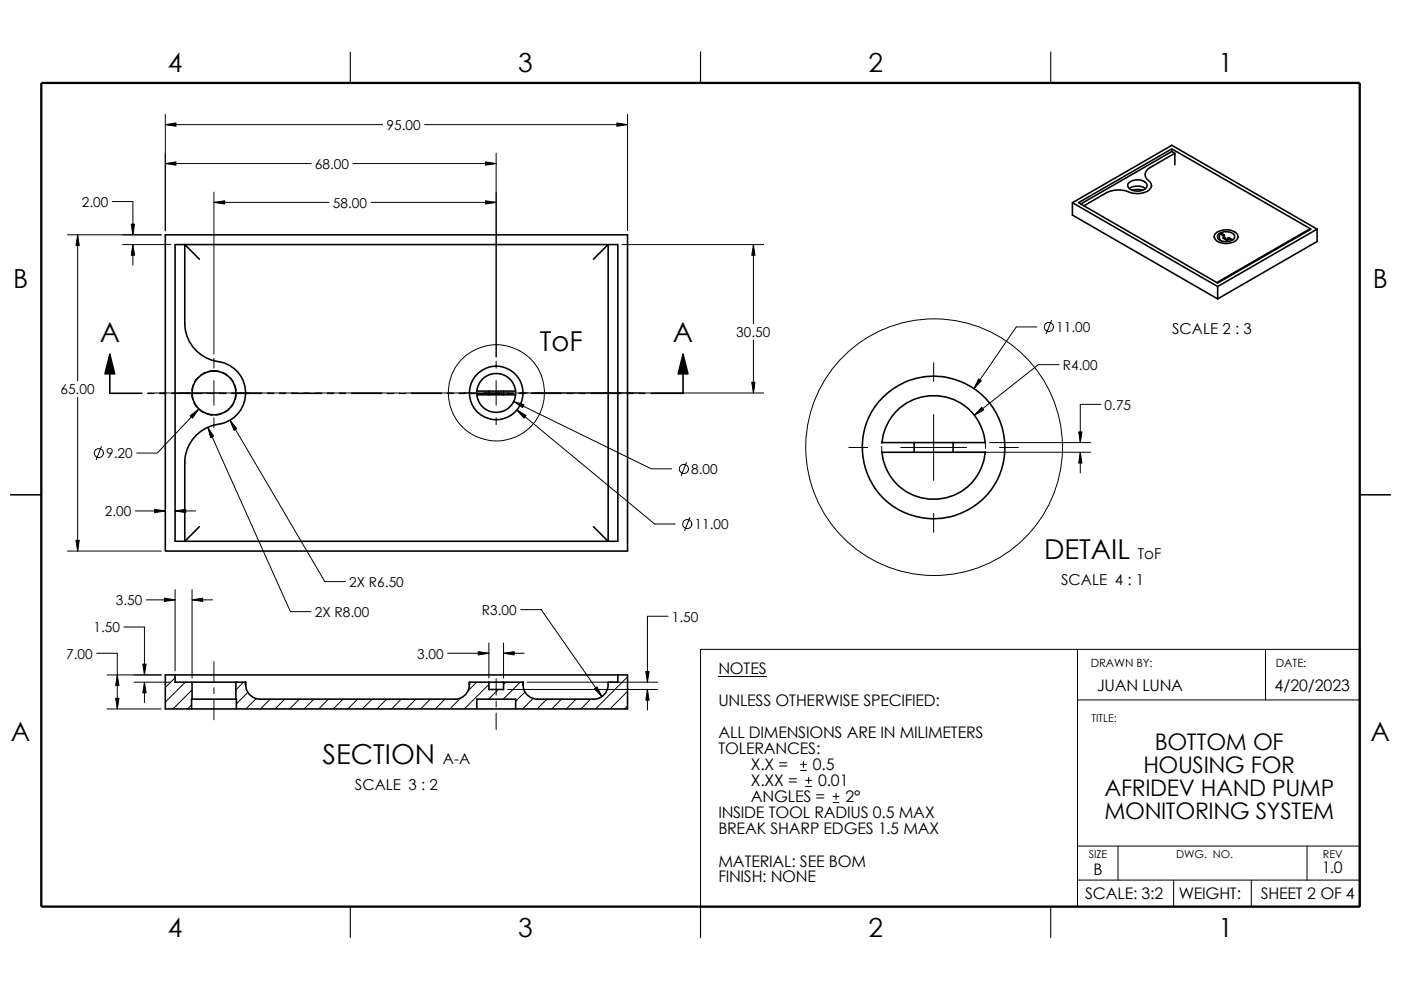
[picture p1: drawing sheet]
<svg xmlns="http://www.w3.org/2000/svg" width="297mm" height="210mm" viewBox="0 0 297 210" stroke-linecap="round" stroke-linejoin="round" font-family="sans-serif">
<g fill="none" stroke="#000" stroke-width=".21">
<path d="M35 24.2v24.7M35 26.4h46.1M35 34.7h31M74.8 34.7h30.4M90 26.4h43.1M105.2 32.5v43.2M133.1 24.2v24.7M14.3 49.8h19.9M16.5 49.8v31M23.8 42.8h4.4v7M26 51.9h10.2M28.2 51.9v4.3"/>
<path d="M45.4 42.9h24.4M45.4 40.7v34.4M78.7 42.9h26.5M131.9 51.9h30M159.7 51.9v16.8M43.5 79l-1.1 .6M45.4 76v2.1M46.6 78.8a4.7 4.7 0 0 0-2.5 0M47.2 79l1.1 .6M105.2 76.6v1.5M159.7 72.1v11.3M197.9 76.9v4"/>
<path d="M219.8 69.3h-4.3l-9 13.1M222.9 68l-1.1 2.7M224.5 77.3h-4.3l-13.6 10.8M16.5 84.2v32.7M21.5 94.7l-1.1 2.8M32.7 83.4h30.4M40.6 83.5l.2 1.2M40.9 81.6l-.3 1.2M41.1 85.3l.6 1.1M41.9 80l-.7 1M42.1 86.8l-8.8 9.3h-4.3M42.2 86.8l1 .8"/>
<path d="M43.8 87.8l1.2 .3M44.1 90.6l17.5 39.1h4.3M45.4 80.7v5.3M45.4 88.6v2.1M46.9 87.8l-1.2 .3M48.5 86.8l-1 .8M48.8 80l.7 1M48.8 89.1l20.1 34.3h4.3M49.7 85.3l-.7 1.1M49.8 81.6l.3 1.2M50.1 83.5l-.2 1.2M64.4 83.4h1.2"/>
<path d="M66.9 83.4h15.2M83.4 83.4h1.3M86 83.4h15.2M101.1 83v.7M102.5 83.4h59.4M105.2 80.7v5.3M105.2 88.6v1.5M108.9 85.2l29.2 14.2h4.3M109.3 83v.7M109.6 87l29.2 24.1h4.4M145.5 98.1l-1.1 2.8M180 94.9h4"/>
<path d="M186.9 94.7l.1 1.2M187 93.9v.1M191 94.9h13.9M197.9 87.9v14M202.9 95.9h28.3M208.9 93.9l.1 1.2M208.9 95.8v.1M209.8 93.9h21.4M211.9 94.9h4M229 95.9v4.4M233.4 85.8h-4.4v8.1M14.3 116.9h19.9"/>
<path d="M28.7 108.4h6.3M37.1 108.4h4.4M146.3 109.8l-1.1 2.7M197.9 108.9v4M20.5 138.6h4.4v11.8M26.3 133h4.3v10.2M31 127.2h6.1M37.1 125.1v17.2M40.7 127.2h4.4M40.7 125.1v18.7M94.9 138.6h8.7M103.6 136.4v7.4"/>
<path d="M106.8 136.4v7.4M106.8 138.6h4.3M110.4 129.3h4.3l12.9 18.4M141.6 130.7h-4.3v14M228.4 137.7v54.6M268.3 137.7v10.8M288.3 137.7h-139.8v54.6h139.8M22.7 150.4h11.5M22.7 143.2h11.5M28.4 144.7h7.8M30.6 144.7v4.4M37.1 143.8l-2.1 2"/>
<path d="M39.3 144.7l-4.3 4.2M40.6 149.5l-.8 .9M40.7 146.3l-4 4.1M45.4 140.3v4.3M45.4 145.9v1.2M45.4 148.4v4.3M51.6 144.7l-1.6 1.6M52.6 146.8l-2.5 2.5M54.4 148.1l-2.3 2.3M57.3 148.3l-2.1 2.1M60.4 148.3l-2.1 2.1M63.5 148.3l-2.1 2.1"/>
<path d="M66.5 148.3l-2 2.1M69.6 148.3l-2 2.1M72.7 148.3l-2 2.1M75.8 148.3l-2.1 2.1M78.9 148.3l-2.1 2.1M82 148.3l-2.1 2.1M85.1 148.3l-2.1 2.1M88.2 148.3l-2.1 2.1M91.2 148.3l-2 2.1M94.3 148.3l-2 2.1M97.7 148l-2.3 2.4M101 144.7l-1.8 1.9"/>
<path d="M103.6 145.2l-5.2 5.2M105.2 143.9v3.5M105.2 148.7v1.3M105.2 151.2v3.5M105.7 146.2l-2.1 2.1M107.2 144.7l-.4 .5M107.6 146.2h31.8M110.3 144.7l-3.6 3.6M111.3 146.7l-2 2.1M111.8 144.7h27.6M113 148.1l-2.2 2.3M115.9 148.3l-2 2.1"/>
<path d="M119 148.3l-2 2.1M122.1 148.3l-2 2.1M125.2 148.3l-2 2.1M133.1 143.6l-6.8 6.8M133.1 146.6l-3.8 3.8M133.1 149.7l-.7 .7M137.3 146.2v4.4M152.3 143.4h10.2M228.4 148.5h59.9M169.7 163.4h1.3M169.7 162.1h1.3M170.3 161.5v1.3"/>
<path d="M170.8 166.8h1.3M170.8 165.5h1.3M171.4 164.9v1.3M176.6 170.2h1.3M176.6 168.9h1.3M177.3 168.3v1.3M228.4 179.5h59.9M237 179.5v7.2M277.1 179.5v7.2M228.4 186.7h59.9M248.8 186.7v5.6M265.3 186.7v5.6"/>
<circle cx="222.4" cy="69.4" r=".97"/>
<circle cx="21" cy="96.1" r=".97"/>
<circle cx="105.3" cy="83.3" r="10.2"/>
<circle cx="145" cy="99.5" r=".97"/>
<circle cx="198.1" cy="94.8" r="27.2"/>
<circle cx="145.7" cy="111.2" r=".97"/>
</g>
<path d="M74.3 11v6.6M148.5 11v6.6M222.8 11v6.6M8.8 104.9h-6.6M294.8 104.9h-6.5M74.3 192.3v6.5M148.5 192.3v6.5M222.8 192.3v6.5" fill="none" stroke="#000" stroke-width=".23"/>
<g fill="none" stroke="#000" stroke-width=".34">
<path d="M239.3 38.8a2.52 2.52 0 0 1 3.9 .4 1.76 1.76 0 0 1-2.1 1.3l-1.1-.2a1.33 1.33 0 0 1-.9-1.1zM244.1 39.3v.2M248.5 32.1l-19.4 11.2M248.5 31.6v.5l.6 .4M249.1 32.5l-5.2 3a1.57 1.57 0 0 0-1.1 1.4 1.57 1.57 0 0 0 .9 1.6 1.31 1.31 0 0 1-.7 2.2 5.6 5.6 0 0 1-4.5-.3l-1.3-.1-1.8 .3-5.6 3M249.1 32.5v2.4M35 49.8h98.1v67.1h-98.1zM37.1 51.9h93.9v62.9h-93.9zM42.3 55l-3.1-3.1v16.6a8.4 8.4 0 0 0 7.8 8.3 6.8 6.8 0 0 1 5 7.4 6.8 6.8 0 0 1-6.5 5.9 8.3 8.3 0 0 0-6.3 8.1v16.6l3.1-3.1M125.8 55l3.1-3.1v62.9l-3.1-3.1M227.4 43v2.6l30.8 17.8M228.7 43l19.8-11.4 29.5 17-19.8 11.4z"/>
<path d="M239.4 40a2.98 2.98 0 0 1 3.5 0M240.1 40.4l.8-.2 1.3 .2M257.4 50.2v.2M257.6 49.6a3.2 3.2 0 0 1 4.8 .3 1.72 1.72 0 0 1-1.8 1.7 2.92 2.92 0 0 1-3.1-1.1l-.1-.4zM258.5 49.5l.9 .5M258.5 49.5v1.3l.5 .3M258.5 49.5l-.1 .1a.86 .86 0 0 0-.2 .9 .86 .86 0 0 0 .7 .6l1.1 .2 1.1-.3-.8-.5M259.4 50.5l.9 .6v-.6M259.4 50v.5M259.6 49.8v.6l.7 .4M259.6 49.8l-.8-.4a2.44 2.44 0 0 1 3 .6 .74 .74 0 0 1-.4 .9l-.8-.5-.3 .1M259.6 49.8l-.2 .2"/>
<path d="M259.6 50.4l-.2 .1M262.5 50.2v.2M277.5 48.9l-.2-.1-19.3 11.1M279.2 48.6l-21 12.2M279.2 48.6l-30.7-17.8-21.1 12.2 30.8 17.8M279.2 48.6v2.6l-21 12.2M23.3 75.2v8.2h6.8M144.8 75.2v8.2h-6.8M258.2 60.8v2.6M31.3 83.4h1.3M33.9 83.4h1.3M36.4 83.4h6.4"/>
<path d="M44 83.4h1.3M46.6 83.4h1.3M49.1 83.4h6.4M56.7 83.4h1.3M59.3 83.4h1.3M61.8 83.4h6.4M69.4 83.4h1.3M72 83.4h1.3M74.5 83.4h6.4M82.1 83.4h1.3M84.7 83.4h1.3M87.2 83.4h6.4"/>
<path d="M94.8 83.4h1.3M97.4 83.4h1.3M99.9 83.4h6.4M101.1 83.7h8.2a4.1 4.1 0 0 1-4.1 3.8 4.1 4.1 0 0 1-4.1-3.8zM102.1 80.6a4.1 4.1 0 0 1 4.4-1.2 4.1 4.1 0 0 1 2.8 3.6h-8.2l.5-1.6zM103.6 83v.7M106.8 83v.7M107.5 83.4h1.3M110.1 83.4h1.3M112.6 83.4h6.4M120.2 83.4h1.3M122.8 83.4h1.3"/>
<path d="M125.3 83.4h6.4M132.9 83.4h1.3M135.5 83.4h1.3M187 95.9h21.9a11 11 0 0 1-11 10 11 11 0 0 1-10.9-10zM190.5 86.7a11 11 0 0 1 11.4-2.1 11 11 0 0 1 7 9.3h-21.9a11.3 11.3 0 0 1 3.5-7.2zM193.8 93.9v2M202.1 93.9v2M288.3 137.7v54.6M37.1 143.2v1.5h3.6M40.6 150.4h9.5M40.6 150.4h-5.6v-7.2h98.1v7.2h-23.8M40.7 148.3l-.1 2.1"/>
<path d="M40.7 144.7v3.6M40.7 148.3h9.3M40.7 144.7h9.3M50 144.7v3.6M50 148.3l.1 2.1M50.1 150.4h51M52.1 144.7v.5M52.1 145.2h.1M52.1 144.7h-2.1M99.5 145.2a3.1 3.1 0 0 1-3.1 3.1h-41.2a3.1 3.1 0 0 1-3.1-3.1M99.5 145.2v-.5h11.4v.5M99.5 145.2h.1"/>
<path d="M101.1 150.4h8.2M106.8 144.7v1.5h-3.1v-1.5M109.3 150.4v-2.1h-8.2v2.1M110.9 145.2h.1M131 143.2v1.5h-2.1a3.1 3.1 0 0 1-3.1 3.6h-11.8a3.1 3.1 0 0 1-3.1-3.1"/>
<circle cx="45.4" cy="83.3" r="4.6"/>
<circle cx="105.2" cy="83.3" r="5.7"/>
<circle cx="197.9" cy="94.9" r="15.1"/>
</g>
<path d="M8.8 17.6h279.5v174.7h-279.5z" fill="none" stroke="#000" stroke-width=".49"/>
<g fill="#000" stroke="#000" stroke-width=".21">
<path d="M35 26.4l2.3-.3v.7z" fill-rule="evenodd"/>
<path d="M35 34.7l2.3-.4v.7z" fill-rule="evenodd"/>
<path d="M102.9 34.3l2.3 .4-2.3 .3z" fill-rule="evenodd"/>
<path d="M130.8 26.1l2.3 .3-2.3 .4z" fill-rule="evenodd"/>
<path d="M16.5 49.8l.3 2.3h-.7z" fill-rule="evenodd"/>
<path d="M27.8 47.5h.7l-.3 2.3z" fill-rule="evenodd"/>
<path d="M28.2 51.9l.3 2.2h-.7z" fill-rule="evenodd"/>
<path d="M45.4 42.9l2.2-.3v.7z" fill-rule="evenodd"/>
<path d="M102.9 42.6l2.3 .3-2.3 .4z" fill-rule="evenodd"/>
<path d="M159.7 51.9l.4 2.2h-.7z" fill-rule="evenodd"/>
<path d="M40.3 88.2l1.8-1.4-1.3 1.9z" fill-rule="evenodd"/>
<path d="M44.1 90.6l1.2 2-.6 .2z" fill-rule="evenodd"/>
<path d="M48.8 89.1l1.4 1.8-.6 .4z" fill-rule="evenodd"/>
<path d="M108.9 85.2l2.2 .7-.3 .6z" fill-rule="evenodd"/>
<path d="M109.6 87l1.9 1.1-.4 .6z" fill-rule="evenodd"/>
<path d="M159.4 81.1h.7l-.4 2.3z" fill-rule="evenodd"/>
<path d="M207.5 80.3l.6 .5-1.6 1.6z" fill-rule="evenodd"/>
<path d="M208.1 86.4l.5 .6-2 1.1z" fill-rule="evenodd"/>
<path d="M229 95.9l.4 2.3h-.7z" fill-rule="evenodd"/>
<path d="M228.7 91.6h.7l-.4 2.3z" fill-rule="evenodd"/>
<path d="M16.1 114.6h.7l-.3 2.3z" fill-rule="evenodd"/>
<path d="M32.8 108l2.2 .4-2.2 .3z" fill-rule="evenodd"/>
<path d="M37.1 108.4l2.3-.4v.7z" fill-rule="evenodd"/>
<path d="M34.8 126.9l2.3 .3-2.3 .4z" fill-rule="evenodd"/>
<path d="M40.7 127.2l2.3-.3v.7z" fill-rule="evenodd"/>
<path d="M101.4 138.2l2.2 .4-2.2 .3z" fill-rule="evenodd"/>
<path d="M106.8 138.6l2.2-.4v.7z" fill-rule="evenodd"/>
<path d="M24.5 148.1h.7l-.3 2.3z" fill-rule="evenodd"/>
<path d="M24.9 143.2l.3 2.2h-.7z" fill-rule="evenodd"/>
<path d="M30.3 140.9h.7l-.4 2.3z" fill-rule="evenodd"/>
<path d="M30.6 144.7l.4 2.3h-.7z" fill-rule="evenodd"/>
<path d="M126 146.1l.6-.4 1 2z" fill-rule="evenodd"/>
<path d="M137.3 146.2l.3 2.3h-.7z" fill-rule="evenodd"/>
<path d="M136.9 142.4h.7l-.3 2.3z" fill-rule="evenodd"/>
</g>
<path d="M23.3 75.2l1 4.1h-2zM144.8 75.2l1.1 4.1h-2.1z" fill="#000" stroke="#000" stroke-width=".34"/>
<g font-size="5.8">
<text x="21.1" y="72.5">A</text>
<text x="114.4" y="74.4">ToF</text>
<text x="142.7" y="72.5">A</text>
<text x="221.4" y="118.5">DETAIL</text>
<text x="68.4" y="162">SECTION</text>
</g>
<g font-size="5.6">
<text x="35.6" y="15.3">4</text>
<text x="109.9" y="15.3">3</text>
<text x="184.1" y="15.3">2</text>
<text x="258.3" y="15.3">1</text>
<text x="2.8" y="61.1">B</text>
<text x="291" y="61.1">B</text>
<text x="2.3" y="157.2">A</text>
<text x="290.6" y="157.2">A</text>
<text x="35.6" y="198.7">4</text>
<text x="109.9" y="198.7">3</text>
<text x="184.1" y="198.7">2</text>
<text x="258.3" y="198.7">1</text>
</g>
<g font-size="4.8">
<text x="244.8" y="159">BOTTOM OF</text>
<text x="242.4" y="163.9">HOUSING FOR</text>
<text x="234.1" y="173.6">MONITORING SYSTEM</text>
<text x="234.2" y="168.7">AFRIDEV HAND PUMP</text>
</g>
<g font-size="3.4">
<text x="152.3" y="143">NOTES</text>
<text x="152.3" y="149.8">UNLESS OTHERWISE SPECIFIED:</text>
<text x="232.6" y="146.5">JUAN LUNA</text>
<text x="270.3" y="146.5">4/20/2023</text>
<text x="152.3" y="156.6">ALL DIMENSIONS ARE IN MILIMETERS</text>
<text x="152.3" y="160">TOLERANCES:</text>
<text x="159.2" y="166.8">X.XX =</text>
<text x="159.2" y="163.4">X.X =</text>
<text x="172.3" y="163.4">0.5</text>
<text x="173.4" y="166.8">0.01</text>
<text x="152.3" y="173.6">INSIDE TOOL RADIUS 0.5 MAX</text>
<text x="159.2" y="170.2">ANGLES =</text>
<text x="179.3" y="170.2">2°</text>
<text x="152.3" y="177">BREAK SHARP EDGES 1.5 MAX</text>
<text x="152.3" y="183.8">MATERIAL: SEE BOM</text>
<text x="231.9" y="185.5">B</text>
<text x="280.2" y="185.2">1.0</text>
<text x="152.3" y="187.2">FINISH: NONE</text>
<text x="230.1" y="190.6">SCALE: 3:2</text>
<text x="249.9" y="190.6">WEIGHT:</text>
<text x="267.3" y="190.6">SHEET 2 OF 4</text>
</g>
<g font-size="3.2">
<text x="248.5" y="70.8">SCALE 2 : 3</text>
<text x="241.2" y="118.5">ToF</text>
<text x="225" y="124.2">SCALE 4 : 1</text>
<text x="75.2" y="167.7">SCALE 3 : 2</text>
<text x="93.9" y="162">A-A</text>
</g>
<g font-size="2.9">
<text x="82" y="27.6">95.00</text>
<text x="66.8" y="35.8">68.00</text>
<text x="17.4" y="43.9">2.00</text>
<text x="70.6" y="44">58.00</text>
<text x="156.1" y="71.5">30.50</text>
<text x="223.9" y="70.4">11.00</text>
<text x="12.8" y="83.6">65.00</text>
<text x="225.3" y="78.5">R4.00</text>
<text x="234.2" y="86.9">0.75</text>
<text x="22.5" y="97.2">9.20</text>
<text x="146.6" y="100.5">8.00</text>
<text x="22.2" y="109.5">2.00</text>
<text x="147.3" y="112.2">11.00</text>
<text x="74" y="124.5">2X R6.50</text>
<text x="24.6" y="128.4">3.50</text>
<text x="66.7" y="130.9">2X R8.00</text>
<text x="102.1" y="130.4">R3.00</text>
<text x="142.4" y="131.8">1.50</text>
<text x="19.8" y="134.1">1.50</text>
<text x="14.1" y="139.7">7.00</text>
<text x="88.5" y="139.7">3.00</text>
</g>
<g font-size="2.4">
<text x="231.3" y="141.4">DRAWN BY:</text>
<text x="270.5" y="141.4">DATE:</text>
</g>
<g font-size="2.3">
<text x="231.5" y="153.2">TITLE:</text>
<text x="230.8" y="182">SIZE</text>
<text x="249.4" y="182">DWG. NO.</text>
<text x="280.5" y="182">REV</text>
</g>
</svg>
